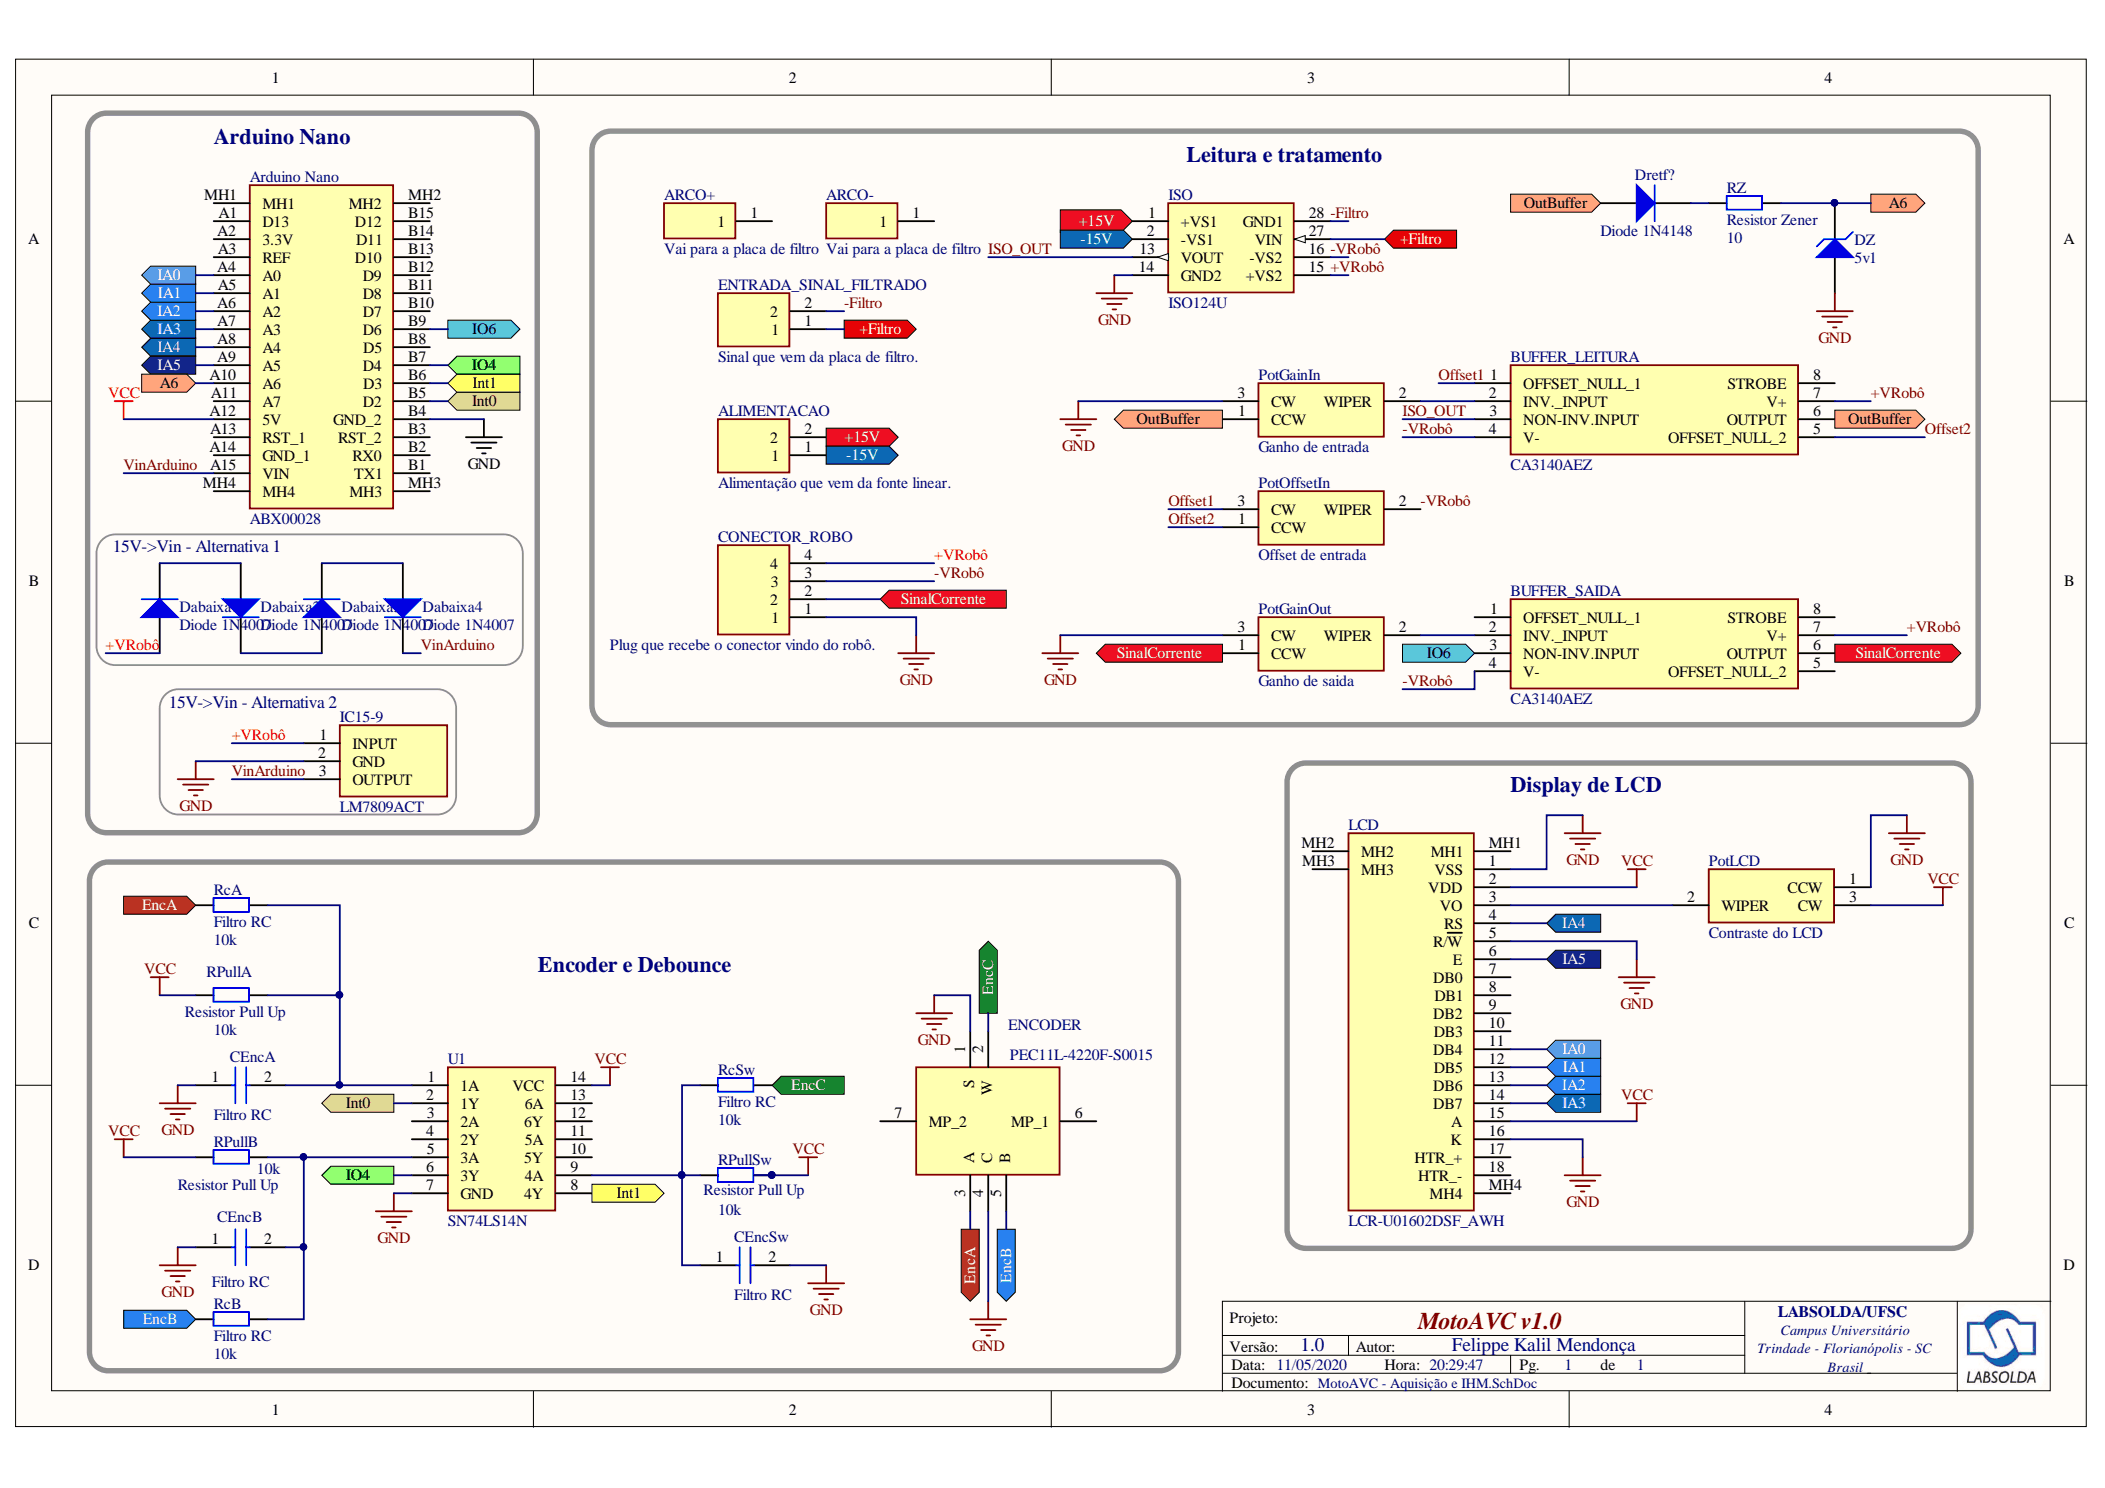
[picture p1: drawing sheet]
# Altium schematic sheet MotoAVC - Aquisição e IHM.SchDoc: MotoAVC v1.0
size A4; Author: Felippe Kalil Mendonça; DrawnBy: Felippe Kalil Mendonça; Organization: LABSOLDA/UFSC; Address1: Campus Universitário; Address2: Trindade - Florianópolis - SC; Address3: Brasil; DocumentNumber: 1.0; SheetNumber: 1; SheetTotal: 1

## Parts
ALIMENTACAO  Alimentação que vem da fonte linear.  [SHDR2W104P0X254_1X2_508X580X1205P]
ARCO+  Vai para a placa de filtro  [CT22320]
ARCO-  Vai para a placa de filtro  [CT22320]
Arduino_Nano  ABX00028  [ABX00028]
BUFFER_LEITURA  CA3140AEZ  [DIP794W56P254L958H533Q8N]
BUFFER_SAIDA  CA3140AEZ  [DIP794W56P254L958H533Q8N]
CEncA  Filtro RC  [R82DC4100DQ60J]
CEncB  Filtro RC  [R82DC4100DQ60J]
CEncSw  Filtro RC  [R82DC4100DQ60J]
CONECTOR_ROBO  Plug que recebe o conector vindo do robô.  [SHDR4W87P0X254_1X4_1001X635X1091P]
Dabaixa1  Diode 1N4007  [DO-41]
Dabaixa2  Diode 1N4007  [DO-41]
Dabaixa3  Diode 1N4007  [DO-41]
Dabaixa4  Diode 1N4007  [DO-41]
Dretf?  Diode 1N4148  [DO-35]
DZ  5v1  [DIODE-0.7]
ENCODER  PEC11L-4220F-S0015  [PEC11L4220FS0015]
ENTRADA_SINAL_FILTRADO  Sinal que vem da placa de filtro.  [SHDR2W104P0X254_1X2_508X580X1205P]
IC15-9  LM7809ACT  [TO254P470X1016X2019-3P]
ISO  ISO124U  [ISO122U]
LCD  LCR-U01602DSF_AWH  [LCRU01602DSFAWH]
PotGainIn  Ganho de entrada  [3386F1153]
PotGainOut  Ganho de saida  [3386F1153]
PotLCD  Contraste do LCD  [3386F1153]
PotOffsetIn  Offset de entrada  [3386F1153]
RcA  Filtro RC  value 10k  [AXIAL-0.4]
RcB  Filtro RC  value 10k  [AXIAL-0.4]
RcSw  Filtro RC  value 10k  [AXIAL-0.4]
RPullA  Resistor Pull Up  value 10k  [AXIAL-0.4]
RPullB  Resistor Pull Up  value 10k  [AXIAL-0.4]
RPullSw  Resistor Pull Up  value 10k  [AXIAL-0.4]
RZ  Resistor Zener  value 10  [AXIAL-0.4]
U1  SN74LS14N  [DIP794W53P254L1930H508Q14N]

## Blocks framed on the sheet
Arduino Nano: Arduino_Nano
Leitura e tratamento: ALIMENTACAO ARCO+ ARCO- BUFFER_LEITURA BUFFER_SAIDA CONECTOR_ROBO Dretf? DZ ENTRADA_SINAL_FILTRADO ISO PotGainIn PotGainOut PotOffsetIn RZ
15V->Vin - Alternativa 1: Dabaixa1-Dabaixa4
15V->Vin - Alternativa 2: IC15-9
Display de LCD: LCD PotLCD
Encoder e Debounce: CEncA CEncB CEncSw ENCODER RcA RcB RcSw RPullA RPullB RPullSw U1

## Ports
+15V (in), +15V (out), +Filtro (in), +Filtro (out), -15V (in), -15V (out), A6 (in), A6 (out), EncA (in), EncA (out), EncB (in), EncB (out), EncC (in), EncC (out), IA0 (in), IA0 (out), IA1 (in), IA1 (out), IA2 (in), IA2 (out), IA3 (in), IA3 (out), IA4 (in), IA4 (out), IA5 (in), IA5 (out), Int0 (in), Int0 (out), Int1 (in), Int1 (out), IO4 (in), IO4 (out), IO6 (in), IO6 (out), OutBuffer (in), OutBuffer (out), SinalCorrente (in), SinalCorrente (out)

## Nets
GND: Arduino_Nano.B4(GND_2) CEncA.1 CEncB.1 CEncSw.2 CONECTOR_ROBO.1 DZ.1(A) ENCODER.1(S) ENCODER.4(C) IC15-9.2(GND) ISO.14(GND2) LCD.1(VSS) LCD.5(R/~{W}) LCD.16(K) PotGainIn.3(CW) PotGainOut.3(CW) PotLCD.1(CCW) U1.7(GND)
VCC: Arduino_Nano.A12(5V) LCD.2(VDD) LCD.15(A) PotLCD.3(CW) RPullA.1 RPullB.1 RPullSw.2 U1.14(VCC)
+15V: ALIMENTACAO.2 ISO.1(+VS1) ; port +15V
+Filtro: ENTRADA_SINAL_FILTRADO.1 ISO.27(VIN) ; port +Filtro
+VRobô: BUFFER_LEITURA.7(V+) BUFFER_SAIDA.7(V+) CONECTOR_ROBO.4 Dabaixa1.1(A) IC15-9.1(INPUT) ISO.15(+VS2)
-15V: ALIMENTACAO.1 ISO.2(-VS1) ; port -15V
-Filtro: ENTRADA_SINAL_FILTRADO.2 ISO.28(GND1)
-VRobô: BUFFER_LEITURA.4(V-) BUFFER_SAIDA.4(V-) CONECTOR_ROBO.3 ISO.16(-VS2) PotOffsetIn.2(WIPER)
A6: Arduino_Nano.A10(A6) DZ.2(K) RZ.2 ; port A6
EncA: ENCODER.3(A) RcA.2 ; port EncA
EncB: ENCODER.5(B) RcB.1 ; port EncB
EncC: ENCODER.2(W) RcSw.2 ; port EncC
IA0: Arduino_Nano.A4(A0) LCD.11(DB4) ; port IA0
IA1: Arduino_Nano.A5(A1) LCD.12(DB5) ; port IA1
IA2: Arduino_Nano.A6(A2) LCD.13(DB6) ; port IA2
IA3: Arduino_Nano.A7(A3) LCD.14(DB7) ; port IA3
IA4: Arduino_Nano.A8(A4) LCD.4(RS) ; port IA4
IA5: Arduino_Nano.A9(A5) LCD.6(E) ; port IA5
Int0: Arduino_Nano.B5(D2) U1.2(1Y) ; port Int0
Int1: Arduino_Nano.B6(D3) U1.8(4Y) ; port Int1
IO4: Arduino_Nano.B7(D4) U1.6(3Y) ; port IO4
IO6: Arduino_Nano.B9(D6) BUFFER_SAIDA.3(NON-INV.INPUT) ; port IO6
ISO_OUT: BUFFER_LEITURA.3(NON-INV.INPUT) ISO.13(VOUT)
Offset1: BUFFER_LEITURA.1(OFFSET_NULL_1) PotOffsetIn.3(CW)
Offset2: BUFFER_LEITURA.5(OFFSET_NULL_2) PotOffsetIn.1(CCW)
OutBuffer: BUFFER_LEITURA.6(OUTPUT) Dretf?.1(A) PotGainIn.1(CCW) ; port OutBuffer
SinalCorrente: BUFFER_SAIDA.6(OUTPUT) CONECTOR_ROBO.2 PotGainOut.1(CCW) ; port SinalCorrente
VinArduino: Arduino_Nano.A15(VIN) Dabaixa4.2(K) IC15-9.3(OUTPUT)
NetBUFFER_LEITURA_2: BUFFER_LEITURA.2(INV._INPUT) PotGainIn.2(WIPER)
NetBUFFER_SAIDA_2: BUFFER_SAIDA.2(INV._INPUT) PotGainOut.2(WIPER)
NetCEncA_2: CEncA.2 RcA.1 RPullA.2 U1.1(1A)
NetCEncB_2: CEncB.2 RcB.2 RPullB.2 U1.5(3A)
NetCEncSw_1: CEncSw.1 RcSw.1 RPullSw.1 U1.9(4A)
NetDabaixa1_2: Dabaixa1.2(K) Dabaixa2.1(A)
NetDabaixa2_2: Dabaixa2.2(K) Dabaixa3.1(A)
NetDabaixa3_2: Dabaixa3.2(K) Dabaixa4.1(A)
NetDretf?_2: Dretf?.2(K) RZ.1
NetLCD_3: LCD.3(VO) PotLCD.2(WIPER)

Not connected (* = marked no-connect by the designer): ARCO+ 1; ARCO- 1; Arduino_Nano A1(D13) A2(3.3V) A3(REF) A11(A7) A13(RST_1) A14(GND_1) B1(TX1) B2(RX0) B3(RST_2) B8(D5) B10(D7) B11(D8) B12(D9) B13(D10) B14(D11) B15(D12) MH1 MH2 MH3 MH4; BUFFER_LEITURA 8(STROBE); BUFFER_SAIDA 1(OFFSET_NULL_1) 5(OFFSET_NULL_2) 8(STROBE); ENCODER 6(MP_1) 7(MP_2); LCD 7(DB0) 8(DB1) 9(DB2) 10(DB3) 17(HTR_+) 18(HTR_-) MH1 MH2 MH3 MH4; U1 3(2A) 4(2Y) 10(5Y) 11(5A) 12(6Y) 13(6A)
